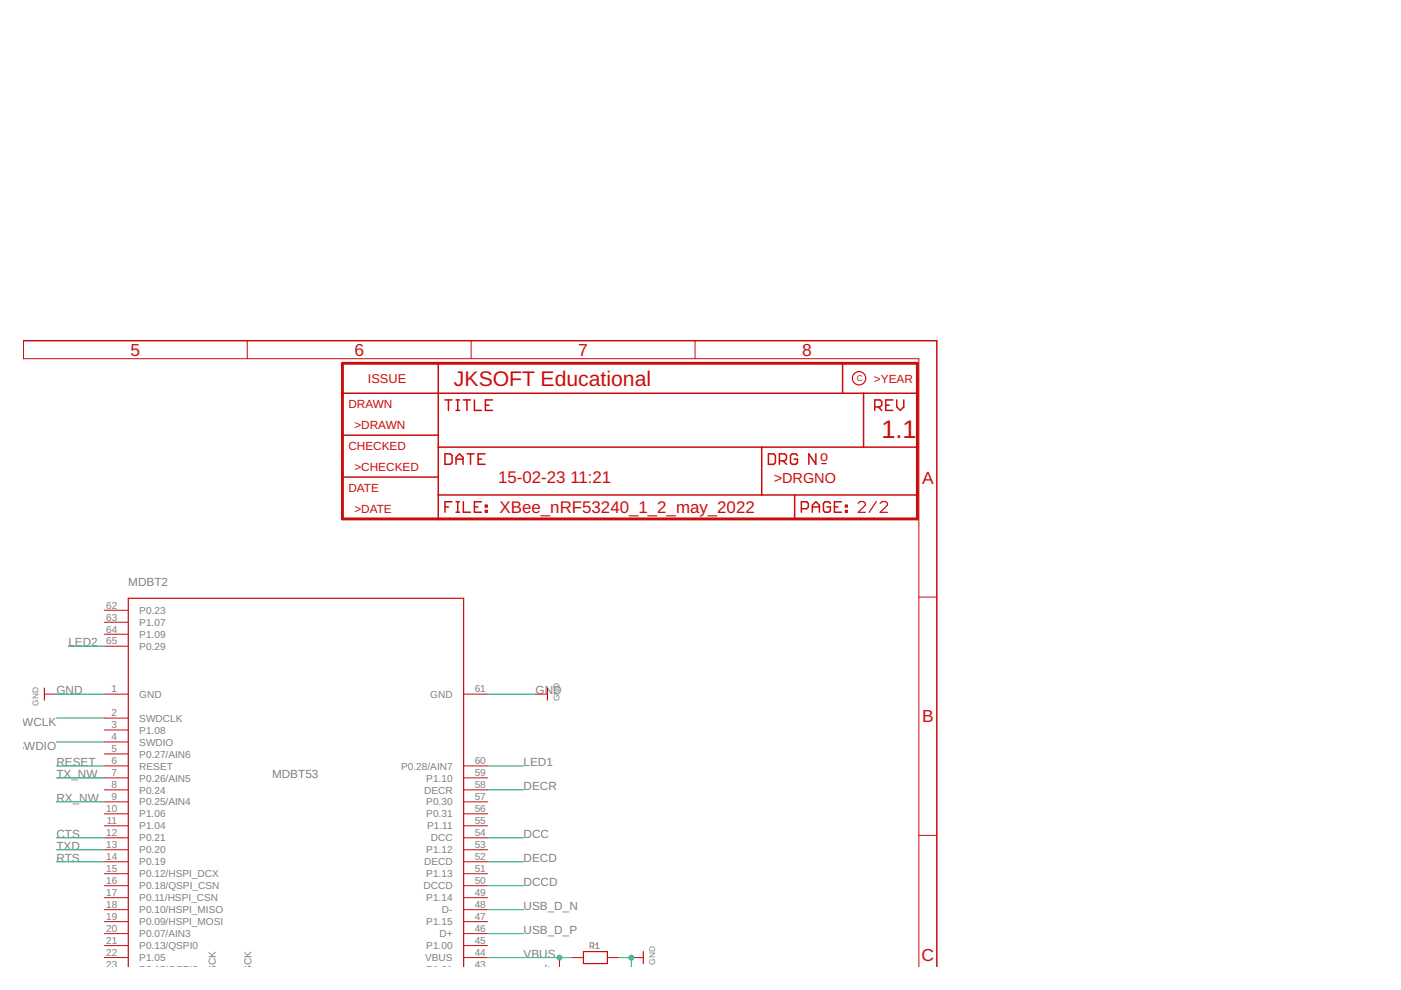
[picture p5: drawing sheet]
<svg xmlns="http://www.w3.org/2000/svg" width="297mm" height="210mm" viewBox="0 0 297 210" stroke-linecap="round" stroke-linejoin="round" font-family="sans-serif">
<path d="M115.7 204.5v.6M116.3 204.9v.2M125.1 200.7h.6l.2-.2v-.4l-.2-.2h-.6v1.2M125.5 200.7l.4 .4M126.3 200.3l.4-.4v1.2M126.3 201.1h.8" fill="none" stroke="#808080" stroke-width=".21"/>
<g fill="none" stroke="#c90d0c" stroke-width=".32">
<path d="M4.8 72.2h193.8v132.9M92.9 77v33M178.6 77v6.4M72.6 83.4h121.9M72.6 92.3h20.3M92.9 94.8h101.6M94.3 84.8h1.5M94.3 96.2h1.2l.3 .4v1.5l-.3 .3h-1.2zM95.1 84.8v2.2M96.7 84.8h.7M96.7 87h.7M96.7 97.3h1.5"/>
<path d="M96.7 98.4v-1.4l.7-.8 .8 .8v1.4M97 84.8v2.2M98.2 84.8h1.5M99 84.8v2.2M99 96.2h1.5M99.8 96.2v2.2M100.6 84.8v2.2h1.5M101.4 97.3h.7M102.8 96.2h-1.4v2.2h1.4M102.9 85.9h.8M104.4 84.8h-1.5v2.2h1.5M161.5 94.8v10.1"/>
<path d="M162.9 96.2h1.1l.4 .4v1.5l-.4 .3h-1.1zM165.2 97.7h1.2l.4-.4v-.7l-.4-.4h-1.2v2.2M166 97.7l.8 .7M169.1 96.6l-.4-.4h-.7l-.4 .4v1.5l.4 .3h.7l.4-.3v-.8h-.8M173 96.2v2.2l-1.5-2.2v2.2M183.1 83.4v11.4M185.5 86.3h1.1l.3-.4v-.7l-.3-.4h-1.1v2.2M186.2 86.3l.7 .7M187.8 85.9h.7M189.3 84.8h-1.5v2.2h1.5M190.1 84.8v1.5l.8 .7 .7-.7v-1.5M72.6 101.2h20.3"/>
<path d="M92.9 104.9h101.6M94.3 107.5h.8M95.8 106.4h-1.5v2.2M96.7 106.4h.7M96.7 108.6h.7M97 106.4v2.2M98.2 106.4v2.2h1.5M100.6 107.5h.7M102.1 106.4h-1.5v2.2h1.5M102.9 107.1h.4v.4h-.4zM102.9 108.2h.4v.4h-.4zM168.5 104.9v5.1"/>
<path d="M169.9 107.9h1.1l.4-.4v-.8l-.4-.3h-1.1v2.2M172.2 107.5h1.5M172.2 108.6v-1.5l.8-.7 .7 .7v1.5M176.1 106.7l-.4-.3h-.8l-.3 .3v1.5l.3 .4h.8l.4-.4v-.7h-.8M176.9 107.5h.8M178.4 106.4h-1.5v2.2h1.5M179.3 107.1h.3v.4h-.3zM179.3 108.2h.3v.4h-.3z"/>
</g>
<g fill="none" stroke="#c90d0c" stroke-width=".21">
<path d="M4.8 76.1h190v129M5 72.2v3.9M52.4 72.2v3.9M99.9 72.2v3.9M147.4 72.2v3.9M22.1 134.5h5.1M22.1 131.9h5.1M22.1 129.4h5.1M22.1 137h5.1M194.8 126.6h3.8M9.4 147.2h2.6M22.1 147.2h5.1"/>
<path d="M22.1 159.9h5.1M22.1 152.3h5.1M22.1 157.3h5.1M22.1 154.8h5.1M98.3 147.2h5.1M113.5 147.2h2.6M22.1 170h5.1M22.1 164.9h5.1M22.1 162.4h5.1M22.1 177.6h5.1M22.1 172.6h5.1M22.1 167.5h5.1"/>
<path d="M22.1 175.1h5.1M98.3 170h5.1M98.3 164.9h5.1M98.3 162.4h5.1M98.3 177.6h5.1M98.3 172.6h5.1M98.3 167.5h5.1M98.3 175.1h5.1M194.8 177.1h3.8M22.1 198h5.1M22.1 187.8h5.1M22.1 190.3h5.1"/>
<path d="M22.1 185.3h5.1M22.1 182.7h5.1M22.1 180.2h5.1M22.1 195.4h5.1M22.1 192.9h5.1M98.3 198h5.1M98.3 187.8h5.1M98.3 190.3h5.1M98.3 185.3h5.1M98.3 182.7h5.1M98.3 180.2h5.1M98.3 195.4h5.1"/>
<path d="M98.3 192.9h5.1M22.1 200.5h5.1M22.1 203h5.1M98.3 200.5h5.1M98.3 203h5.1M118.6 203v2.1M121.2 203h2.5M128.8 203h2.5M133.9 203h2.5"/>
</g>
<path d="M72.6 77h121.9v33h-121.9z" fill="none" stroke="#c90d0c" stroke-width=".61"/>
<g fill="none" stroke="#c90d0c" stroke-width=".25">
<path d="M174.2 98.3h1M181.9 106.7l.4-.4h.8l.4 .4v.4l-1.6 1.5h1.6M185.8 106.3l-1.5 2.3M186.6 106.7l.4-.4h.8l.4 .4v.4l-1.6 1.5h1.6M9.4 145.9v2.5M116.1 145.9v2.5M27.2 205.1v-78.2h71.1v78.2M123.7 201.8h5.1v2.5h-5.1zM136.4 201.8v2.5"/>
<circle cx="182.1" cy="80.2" r="1.42"/>
</g>
<g fill="none" stroke="#0dab76" stroke-width=".21">
<path d="M14.5 137h7.6M12 147.2h10.1M12 157.3h10.1M12 152.3h10.1M103.4 147.2h10.1M12 162.4h10.1M12 177.6h10.1M12 170h10.1M12 164.9h10.1M103.4 162.4h7.6M103.4 177.6h7.6M103.4 167.5h7.6"/>
<path d="M12 182.7h10.1M12 180.2h10.1M103.4 192.9h7.6M103.4 198h7.6M103.4 187.8h7.6M103.4 182.7h7.6M103.4 203h17.8M131.3 203h2.6v2.1"/>
</g>
<g fill="#0dab76" stroke="#0dab76" stroke-width=".21">
<circle cx="133.9" cy="203" r=".51"/>
<circle cx="118.6" cy="203" r=".51"/>
</g>
<text font-size="5.4" fill="#c90d0c" x="186.9" y="92.9">1.1</text>
<text font-size="4.5" fill="#c90d0c" x="96.3" y="81.9">JKSOFT Educational</text>
<g font-size="3.7" fill="#c90d0c">
<text x="27.7" y="75.4">5</text>
<text x="75.1" y="75.4">6</text>
<text x="122.6" y="75.4">7</text>
<text x="170.1" y="75.4">8</text>
<text x="195.5" y="102.6">A</text>
<text x="195.5" y="153.2">B</text>
<text x="195.4" y="203.7">C</text>
</g>
<g font-size="3.6" fill="#c90d0c">
<text x="105.6" y="102.4">15-02-23</text>
<text x="120.9" y="102.4">11:21</text>
<text x="105.9" y="108.8">XBee_nRF53240_1_2_may_2022</text>
</g>
<g font-size="3.1" fill="#c90d0c">
<text x="173.9" y="97.7">o</text>
<text x="164" y="102.4">&gt;DRGNO</text>
</g>
<text font-size="2.7" fill="#c90d0c" x="78" y="81.1">ISSUE</text>
<g font-size="2.5" fill="#c90d0c">
<text x="185.3" y="81.1">&gt;YEAR</text>
<text x="73.9" y="86.5">DRAWN</text>
<text x="73.9" y="95.4">CHECKED</text>
<text x="75.1" y="91">&gt;DRAWN</text>
<text x="75.1" y="99.9">&gt;CHECKED</text>
<text x="73.9" y="104.3">DATE</text>
<text x="75.1" y="108.8">&gt;DATE</text>
</g>
<g font-size="2.5" fill="#808080">
<text x="27.2" y="124.3">MDBT2</text>
<text x="14.5" y="137">LED2</text>
<text x="12" y="147.2">GND</text>
<text x="113.5" y="147.2">GND</text>
<text x="3.1" y="154">SWCLK</text>
<text x="3.5" y="159.1">SWDIO</text>
<text x="12" y="162.4">RESET</text>
<text x="12" y="164.9">TX_NW</text>
<text x="57.7" y="164.9">MDBT53</text>
<text x="111" y="162.4">LED1</text>
<text x="111" y="167.5">DECR</text>
<text x="12" y="170">RX_NW</text>
<text x="12" y="177.6">CTS</text>
<text x="111" y="177.6">DCC</text>
<text x="12" y="180.2">TXD</text>
<text x="12" y="182.7">RTS</text>
<text x="111" y="182.7">DECD</text>
<text x="111" y="187.8">DCCD</text>
<text x="111" y="192.9">USB_D_N</text>
<text x="111" y="198">USB_D_P</text>
<text x="111" y="203">VBUS</text>
</g>
<g font-size="2.1" fill="#808080">
<text x="22.5" y="131.6">63</text>
<text x="22.5" y="129">62</text>
<text x="29.5" y="130.1">P0.23</text>
<text x="22.5" y="134.1">64</text>
<text x="22.5" y="136.6">65</text>
<text x="29.5" y="135.2">P1.09</text>
<text x="29.5" y="132.7">P1.07</text>
<text x="29.5" y="137.8">P0.29</text>
<text x="23.7" y="146.8">1</text>
<text x="29.5" y="147.9">GND</text>
<text x="91.2" y="147.9">GND</text>
<text x="100.6" y="146.8">61</text>
<text x="23.7" y="151.9">2</text>
<text x="23.7" y="154.4">3</text>
<text x="29.5" y="153">SWDCLK</text>
<text x="29.5" y="155.5">P1.08</text>
<text x="23.7" y="159.5">5</text>
<text x="23.7" y="157">4</text>
<text x="29.5" y="160.6">P0.27/AIN6</text>
<text x="29.5" y="158.1">SWDIO</text>
<text x="23.7" y="164.6">7</text>
<text x="23.7" y="162">6</text>
<text x="23.7" y="167.1">8</text>
<text x="29.5" y="165.7">P0.26/AIN5</text>
<text x="29.5" y="163.2">RESET</text>
<text x="85" y="163.2">P0.28/AIN7</text>
<text x="90.4" y="165.7">P1.10</text>
<text x="100.6" y="162">60</text>
<text x="100.6" y="164.6">59</text>
<text x="100.6" y="167.1">58</text>
<text x="22.5" y="172.2">10</text>
<text x="23.7" y="169.7">9</text>
<text x="29.5" y="170.8">P0.25/AIN4</text>
<text x="29.5" y="168.2">P0.24</text>
<text x="29.5" y="173.3">P1.06</text>
<text x="89.9" y="168.2">DECR</text>
<text x="90.4" y="170.8">P0.30</text>
<text x="90.4" y="173.3">P0.31</text>
<text x="100.6" y="169.7">57</text>
<text x="100.6" y="172.2">56</text>
<text x="22.5" y="179.8">13</text>
<text x="22.5" y="177.3">12</text>
<text x="22.6" y="174.7">11</text>
<text x="29.5" y="178.4">P0.21</text>
<text x="29.5" y="175.9">P1.04</text>
<text x="90.6" y="175.9">P1.11</text>
<text x="91.3" y="178.4">DCC</text>
<text x="100.6" y="177.3">54</text>
<text x="100.6" y="179.8">53</text>
<text x="100.6" y="174.7">55</text>
<text x="22.5" y="184.9">15</text>
<text x="22.5" y="182.4">14</text>
<text x="29.5" y="183.5">P0.19</text>
<text x="29.5" y="180.9">P0.20</text>
<text x="89.9" y="183.5">DECD</text>
<text x="90.4" y="180.9">P1.12</text>
<text x="100.6" y="182.4">52</text>
<text x="100.6" y="184.9">51</text>
<text x="22.5" y="190">17</text>
<text x="22.5" y="187.4">16</text>
<text x="29.5" y="191.1">P0.11/HSPI_CSN</text>
<text x="29.5" y="186">P0.12/HSPI_DCX</text>
<text x="29.5" y="188.6">P0.18/QSPI_CSN</text>
<text x="89.8" y="188.6">DCCD</text>
<text x="90.4" y="186">P1.13</text>
<text x="90.4" y="191.1">P1.14</text>
<text x="100.6" y="187.4">50</text>
<text x="100.6" y="190">49</text>
<text x="22.5" y="197.6">20</text>
<text x="22.5" y="195.1">19</text>
<text x="22.5" y="192.5">18</text>
<text x="29.5" y="196.2">P0.09/HSPI_MOSI</text>
<text x="29.5" y="193.6">P0.10/HSPI_MISO</text>
<text x="90.4" y="196.2">P1.15</text>
<text x="93.7" y="193.6">D-</text>
<text x="100.6" y="195.1">47</text>
<text x="100.6" y="192.5">48</text>
<text x="100.6" y="197.6">46</text>
<text x="22.5" y="200.1">21</text>
<text x="22.5" y="202.7">22</text>
<text x="29.5" y="198.7">P0.07/AIN3</text>
<text x="29.5" y="201.3">P0.13/QSPI0</text>
<text x="29.5" y="203.8">P1.05</text>
<text x="90.1" y="203.8">VBUS</text>
<text x="90.4" y="201.3">P1.00</text>
<text x="93.2" y="198.7">D+</text>
<text x="100.6" y="202.7">44</text>
<text x="100.6" y="200.1">45</text>
<text x="22.5" y="205.2">23</text>
<text x="29.5" y="206.3">P0.15/QSPI2</text>
<text x="90.4" y="206.3">P1.01</text>
<text x="100.6" y="205.2">43</text>
<text x="45.7" y="210.6" transform="rotate(-90 45.7 210.6)">SPI_SCK</text>
<text x="53.4" y="210.7" transform="rotate(-90 53.4 210.7)">SPI_SCK</text>
</g>
<text font-size="1.8" fill="#c90d0c" x="181.7" y="80.8">C</text>
<g font-size="1.8" fill="#808080">
<text x="8.1" y="149.6" transform="rotate(-90 8.1 149.6)">GND</text>
<text x="118.6" y="148.7" transform="rotate(-90 118.6 148.7)">GND</text>
<text x="138.9" y="204.6" transform="rotate(-90 138.9 204.6)">GND</text>
</g>
</svg>
